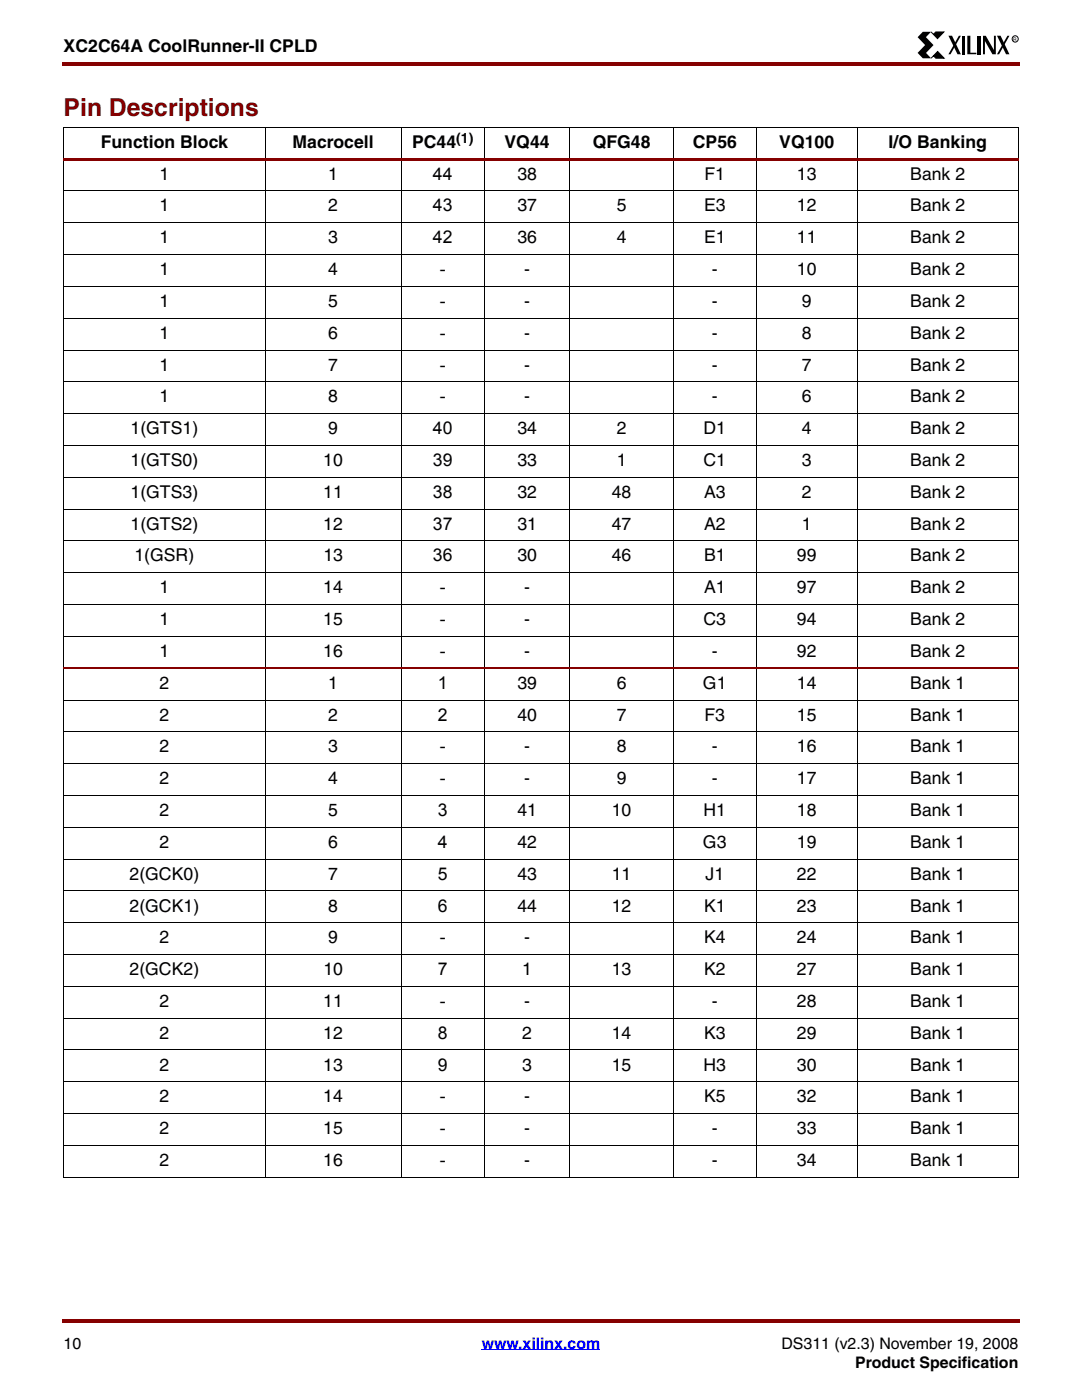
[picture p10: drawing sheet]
<svg xmlns="http://www.w3.org/2000/svg" width="216mm" height="279mm" viewBox="0 0 216 279" stroke-linecap="round" stroke-linejoin="round" font-family="sans-serif">
<g fill="#850000">
<path d="M12.4 12.4h.3v.7h-.3z"/>
<path d="M12.7 12.4h190.8v.7h-190.8z"/>
</g>
<path d="M12.7 267.1h190.5v9.8h-190.5z" fill="#fff"/>
<path d="M96.1 269.4h23.7" fill="none" stroke="#00f" stroke-width=".2"/>
<g fill="#850000">
<path d="M12.4 263.2h.3v.7h-.3z"/>
<path d="M12.7 263.2h190.8v.7h-190.8z"/>
</g>
<path d="M183.1 6.4h20.1v5.2h-20.1z" fill="#fff"/>
<path d="M184.1 6.3h1.7l-1 1.1 1.5 1.6-1.5 1.6 1 1h-1.7l-1-1 1.5-1.6-1.5-1.6zM189.2 7.1h.8l1.7 3.7h-.6zM191.3 7.1h.4l-2 3.7h-.5zM191.9 7.1h.6v3.7h-.6zM193 7.1h.6v3.4h1.2v.3h-1.8zM195.1 7.1h.6v3.7h-.6zM196.1 7.1h.6l1.6 2.9v-2.9h.4v3.7h-.7l-1.5-2.6v2.6h-.4zM198.9 7.1h.8l1.7 3.7h-.7zM201 7.1h.4l-2 3.7h-.5z" fill="#000"/>
<path d="M185.8 6.4l.5 .5 .4-.5h1.6l-1.2 1.3zM187.1 10.3l1.3 1.3h-1.7l-.4-.5-.5 .5z" fill="#000" stroke="#000" stroke-width=".2"/>
<g fill="none" stroke="#000" stroke-width=".2">
<path d="M12.7 25.4h190.5M12.7 25.4v209.5M52.9 25.4v209.6M80.1 25.4v209.6M96.6 25.4v209.6M113.7 25.4v209.6M134.3 25.4v209.6M150.9 25.4v209.6M171 25.4v209.6M203.2 25.4v209.5"/>
<circle cx="202.6" cy="7.8" r=".62"/>
</g>
<path d="M12.7 31.5h190.5v.5h-190.5z" fill="#850000"/>
<g fill="none" stroke="#000" stroke-width=".2">
<path d="M12.7 38.1h190.5M12.7 44.5h190.5M12.7 50.8h190.5M12.7 57.2h190.5M12.7 63.5h190.5M12.7 69.8h190.5M12.7 76.2h190.5M12.7 82.5h190.5M12.7 88.9h190.5M12.7 95.2h190.5M12.7 101.6h190.5M12.7 107.9h190.5"/>
<path d="M12.7 114.3h190.5M12.7 120.6h190.5M12.7 127h190.5M12.7 139.7h190.5M12.7 146h190.5M12.7 152.4h190.5M12.7 158.8h190.5M12.7 165.1h190.5M12.7 171.4h190.5M12.7 177.8h190.5M12.7 184.1h190.5M12.7 190.5h190.5"/>
<path d="M12.7 196.8h190.5M12.7 203.2h190.5M12.7 209.5h190.5M12.7 215.9h190.5M12.7 222.2h190.5M12.7 228.6h190.5M12.7 234.9h190.5"/>
</g>
<path d="M12.7 133.4h190.5" fill="none" stroke="#850000" stroke-width=".36"/>
<text font-size="4.9" fill="#850000" x="12.7" y="23.1">Pin Descriptions</text>
<g font-size="3.5">
<text x="12.7" y="10.5">XC2C64A CoolRunner-II CPLD</text>
<text x="20.1" y="29.5">Function Block</text>
<text x="58.4" y="29.5">Macrocell</text>
<text x="82.2" y="29.5">PC44</text>
<text x="100.7" y="29.5">VQ44</text>
<text x="118.3" y="29.5">QFG48</text>
<text x="138.2" y="29.5">CP56</text>
<text x="155.5" y="29.5">VQ100</text>
<text x="177.3" y="29.5">I/O Banking</text>
<text x="31.8" y="35.9">1</text>
<text x="65.5" y="35.9">1</text>
<text x="86.4" y="35.9">44</text>
<text x="103.2" y="35.9">38</text>
<text x="140.6" y="35.9">F1</text>
<text x="159" y="35.9">13</text>
<text x="181.6" y="35.9">Bank 2</text>
<text x="31.8" y="42.2">1</text>
<text x="65.5" y="42.2">2</text>
<text x="86.4" y="42.2">43</text>
<text x="103.2" y="42.2">37</text>
<text x="123.1" y="42.2">5</text>
<text x="140.5" y="42.2">E3</text>
<text x="159" y="42.2">12</text>
<text x="181.6" y="42.2">Bank 2</text>
<text x="31.8" y="48.6">1</text>
<text x="65.5" y="48.6">3</text>
<text x="86.4" y="48.6">42</text>
<text x="103.2" y="48.6">36</text>
<text x="123.1" y="48.6">4</text>
<text x="140.5" y="48.6">E1</text>
<text x="159" y="48.6">11</text>
<text x="181.6" y="48.6">Bank 2</text>
<text x="31.8" y="54.9">1</text>
<text x="65.5" y="54.9">4</text>
<text x="87.8" y="54.9">-</text>
<text x="104.6" y="54.9">-</text>
<text x="142" y="54.9">-</text>
<text x="159" y="54.9">10</text>
<text x="181.6" y="54.9">Bank 2</text>
<text x="31.8" y="61.3">1</text>
<text x="65.5" y="61.3">5</text>
<text x="87.8" y="61.3">-</text>
<text x="104.6" y="61.3">-</text>
<text x="142" y="61.3">-</text>
<text x="160" y="61.3">9</text>
<text x="181.6" y="61.3">Bank 2</text>
<text x="31.8" y="67.6">1</text>
<text x="65.5" y="67.6">6</text>
<text x="87.8" y="67.6">-</text>
<text x="104.6" y="67.6">-</text>
<text x="142" y="67.6">-</text>
<text x="160" y="67.6">8</text>
<text x="181.6" y="67.6">Bank 2</text>
<text x="31.8" y="74">1</text>
<text x="65.5" y="74">7</text>
<text x="87.8" y="74">-</text>
<text x="104.6" y="74">-</text>
<text x="142" y="74">-</text>
<text x="160" y="74">7</text>
<text x="181.6" y="74">Bank 2</text>
<text x="31.8" y="80.3">1</text>
<text x="65.5" y="80.3">8</text>
<text x="87.8" y="80.3">-</text>
<text x="104.6" y="80.3">-</text>
<text x="142" y="80.3">-</text>
<text x="160" y="80.3">6</text>
<text x="181.6" y="80.3">Bank 2</text>
<text x="26" y="86.7">1(GTS1)</text>
<text x="65.5" y="86.7">9</text>
<text x="86.4" y="86.7">40</text>
<text x="103.2" y="86.7">34</text>
<text x="123.1" y="86.7">2</text>
<text x="140.4" y="86.7">D1</text>
<text x="160" y="86.7">4</text>
<text x="181.6" y="86.7">Bank 2</text>
<text x="26" y="93">1(GTS0)</text>
<text x="64.5" y="93">10</text>
<text x="86.4" y="93">39</text>
<text x="103.2" y="93">33</text>
<text x="123.1" y="93">1</text>
<text x="140.4" y="93">C1</text>
<text x="160" y="93">3</text>
<text x="181.6" y="93">Bank 2</text>
<text x="26" y="99.4">1(GTS3)</text>
<text x="64.5" y="99.4">11</text>
<text x="86.4" y="99.4">38</text>
<text x="103.2" y="99.4">32</text>
<text x="122.1" y="99.4">48</text>
<text x="140.5" y="99.4">A3</text>
<text x="160" y="99.4">2</text>
<text x="181.6" y="99.4">Bank 2</text>
<text x="26" y="105.7">1(GTS2)</text>
<text x="64.5" y="105.7">12</text>
<text x="86.4" y="105.7">37</text>
<text x="103.2" y="105.7">31</text>
<text x="122.1" y="105.7">47</text>
<text x="140.5" y="105.7">A2</text>
<text x="160" y="105.7">1</text>
<text x="181.6" y="105.7">Bank 2</text>
<text x="26.8" y="112.1">1(GSR)</text>
<text x="64.5" y="112.1">13</text>
<text x="86.4" y="112.1">36</text>
<text x="103.2" y="112.1">30</text>
<text x="122.1" y="112.1">46</text>
<text x="140.5" y="112.1">B1</text>
<text x="159" y="112.1">99</text>
<text x="181.6" y="112.1">Bank 2</text>
<text x="31.8" y="118.4">1</text>
<text x="64.5" y="118.4">14</text>
<text x="87.8" y="118.4">-</text>
<text x="104.6" y="118.4">-</text>
<text x="140.5" y="118.4">A1</text>
<text x="159" y="118.4">97</text>
<text x="181.6" y="118.4">Bank 2</text>
<text x="31.8" y="124.8">1</text>
<text x="64.5" y="124.8">15</text>
<text x="87.8" y="124.8">-</text>
<text x="104.6" y="124.8">-</text>
<text x="140.4" y="124.8">C3</text>
<text x="159" y="124.8">94</text>
<text x="181.6" y="124.8">Bank 2</text>
<text x="31.8" y="131.1">1</text>
<text x="64.5" y="131.1">16</text>
<text x="87.8" y="131.1">-</text>
<text x="104.6" y="131.1">-</text>
<text x="142" y="131.1">-</text>
<text x="159" y="131.1">92</text>
<text x="181.6" y="131.1">Bank 2</text>
<text x="31.8" y="137.5">2</text>
<text x="65.5" y="137.5">1</text>
<text x="87.4" y="137.5">1</text>
<text x="103.2" y="137.5">39</text>
<text x="123.1" y="137.5">6</text>
<text x="140.3" y="137.5">G1</text>
<text x="159" y="137.5">14</text>
<text x="181.6" y="137.5">Bank 1</text>
<text x="31.8" y="143.8">2</text>
<text x="65.5" y="143.8">2</text>
<text x="87.4" y="143.8">2</text>
<text x="103.2" y="143.8">40</text>
<text x="123.1" y="143.8">7</text>
<text x="140.6" y="143.8">F3</text>
<text x="159" y="143.8">15</text>
<text x="181.6" y="143.8">Bank 1</text>
<text x="31.8" y="150.2">2</text>
<text x="65.5" y="150.2">3</text>
<text x="87.8" y="150.2">-</text>
<text x="104.6" y="150.2">-</text>
<text x="123.1" y="150.2">8</text>
<text x="142" y="150.2">-</text>
<text x="159" y="150.2">16</text>
<text x="181.6" y="150.2">Bank 1</text>
<text x="31.8" y="156.5">2</text>
<text x="65.5" y="156.5">4</text>
<text x="87.8" y="156.5">-</text>
<text x="104.6" y="156.5">-</text>
<text x="123.1" y="156.5">9</text>
<text x="142" y="156.5">-</text>
<text x="159" y="156.5">17</text>
<text x="181.6" y="156.5">Bank 1</text>
<text x="31.8" y="162.9">2</text>
<text x="65.5" y="162.9">5</text>
<text x="87.4" y="162.9">3</text>
<text x="103.2" y="162.9">41</text>
<text x="122.1" y="162.9">10</text>
<text x="140.4" y="162.9">H1</text>
<text x="159" y="162.9">18</text>
<text x="181.6" y="162.9">Bank 1</text>
<text x="31.8" y="169.2">2</text>
<text x="65.5" y="169.2">6</text>
<text x="87.4" y="169.2">4</text>
<text x="103.2" y="169.2">42</text>
<text x="140.3" y="169.2">G3</text>
<text x="159" y="169.2">19</text>
<text x="181.6" y="169.2">Bank 1</text>
<text x="25.8" y="175.6">2(GCK0)</text>
<text x="65.5" y="175.6">7</text>
<text x="87.4" y="175.6">5</text>
<text x="103.2" y="175.6">43</text>
<text x="122.1" y="175.6">11</text>
<text x="140.8" y="175.6">J1</text>
<text x="159" y="175.6">22</text>
<text x="181.6" y="175.6">Bank 1</text>
<text x="25.8" y="181.9">2(GCK1)</text>
<text x="65.5" y="181.9">8</text>
<text x="87.4" y="181.9">6</text>
<text x="103.2" y="181.9">44</text>
<text x="122.1" y="181.9">12</text>
<text x="140.5" y="181.9">K1</text>
<text x="159" y="181.9">23</text>
<text x="181.6" y="181.9">Bank 1</text>
<text x="31.8" y="188.3">2</text>
<text x="65.5" y="188.3">9</text>
<text x="87.8" y="188.3">-</text>
<text x="104.6" y="188.3">-</text>
<text x="140.5" y="188.3">K4</text>
<text x="159" y="188.3">24</text>
<text x="181.6" y="188.3">Bank 1</text>
<text x="25.8" y="194.6">2(GCK2)</text>
<text x="64.5" y="194.6">10</text>
<text x="87.4" y="194.6">7</text>
<text x="104.2" y="194.6">1</text>
<text x="122.1" y="194.6">13</text>
<text x="140.5" y="194.6">K2</text>
<text x="159" y="194.6">27</text>
<text x="181.6" y="194.6">Bank 1</text>
<text x="31.8" y="201">2</text>
<text x="64.5" y="201">11</text>
<text x="87.8" y="201">-</text>
<text x="104.6" y="201">-</text>
<text x="142" y="201">-</text>
<text x="159" y="201">28</text>
<text x="181.6" y="201">Bank 1</text>
<text x="31.8" y="207.3">2</text>
<text x="64.5" y="207.3">12</text>
<text x="87.4" y="207.3">8</text>
<text x="104.2" y="207.3">2</text>
<text x="122.1" y="207.3">14</text>
<text x="140.5" y="207.3">K3</text>
<text x="159" y="207.3">29</text>
<text x="181.6" y="207.3">Bank 1</text>
<text x="31.8" y="213.7">2</text>
<text x="64.5" y="213.7">13</text>
<text x="87.4" y="213.7">9</text>
<text x="104.2" y="213.7">3</text>
<text x="122.1" y="213.7">15</text>
<text x="140.4" y="213.7">H3</text>
<text x="159" y="213.7">30</text>
<text x="181.6" y="213.7">Bank 1</text>
<text x="31.8" y="220">2</text>
<text x="64.5" y="220">14</text>
<text x="87.8" y="220">-</text>
<text x="104.6" y="220">-</text>
<text x="140.5" y="220">K5</text>
<text x="159" y="220">32</text>
<text x="181.6" y="220">Bank 1</text>
<text x="31.8" y="226.4">2</text>
<text x="64.5" y="226.4">15</text>
<text x="87.8" y="226.4">-</text>
<text x="104.6" y="226.4">-</text>
<text x="142" y="226.4">-</text>
<text x="159" y="226.4">33</text>
<text x="181.6" y="226.4">Bank 1</text>
<text x="31.8" y="232.7">2</text>
<text x="64.5" y="232.7">16</text>
<text x="87.8" y="232.7">-</text>
<text x="104.6" y="232.7">-</text>
<text x="142" y="232.7">-</text>
<text x="159" y="232.7">34</text>
<text x="181.6" y="232.7">Bank 1</text>
</g>
<g font-size="3.2">
<text x="12.7" y="269.2">10</text>
<text x="155.9" y="269.2">DS311 (v2.3) November 19, 2008</text>
<text x="170.7" y="273">Product Specification</text>
</g>
<text font-size="3.2" fill="#00f" x="96.1" y="269.2">www.xilinx.com</text>
<text font-size="2.8" x="91" y="28.4">(1)</text>
<text font-size="1" x="202.2" y="8.1">R</text>
</svg>
